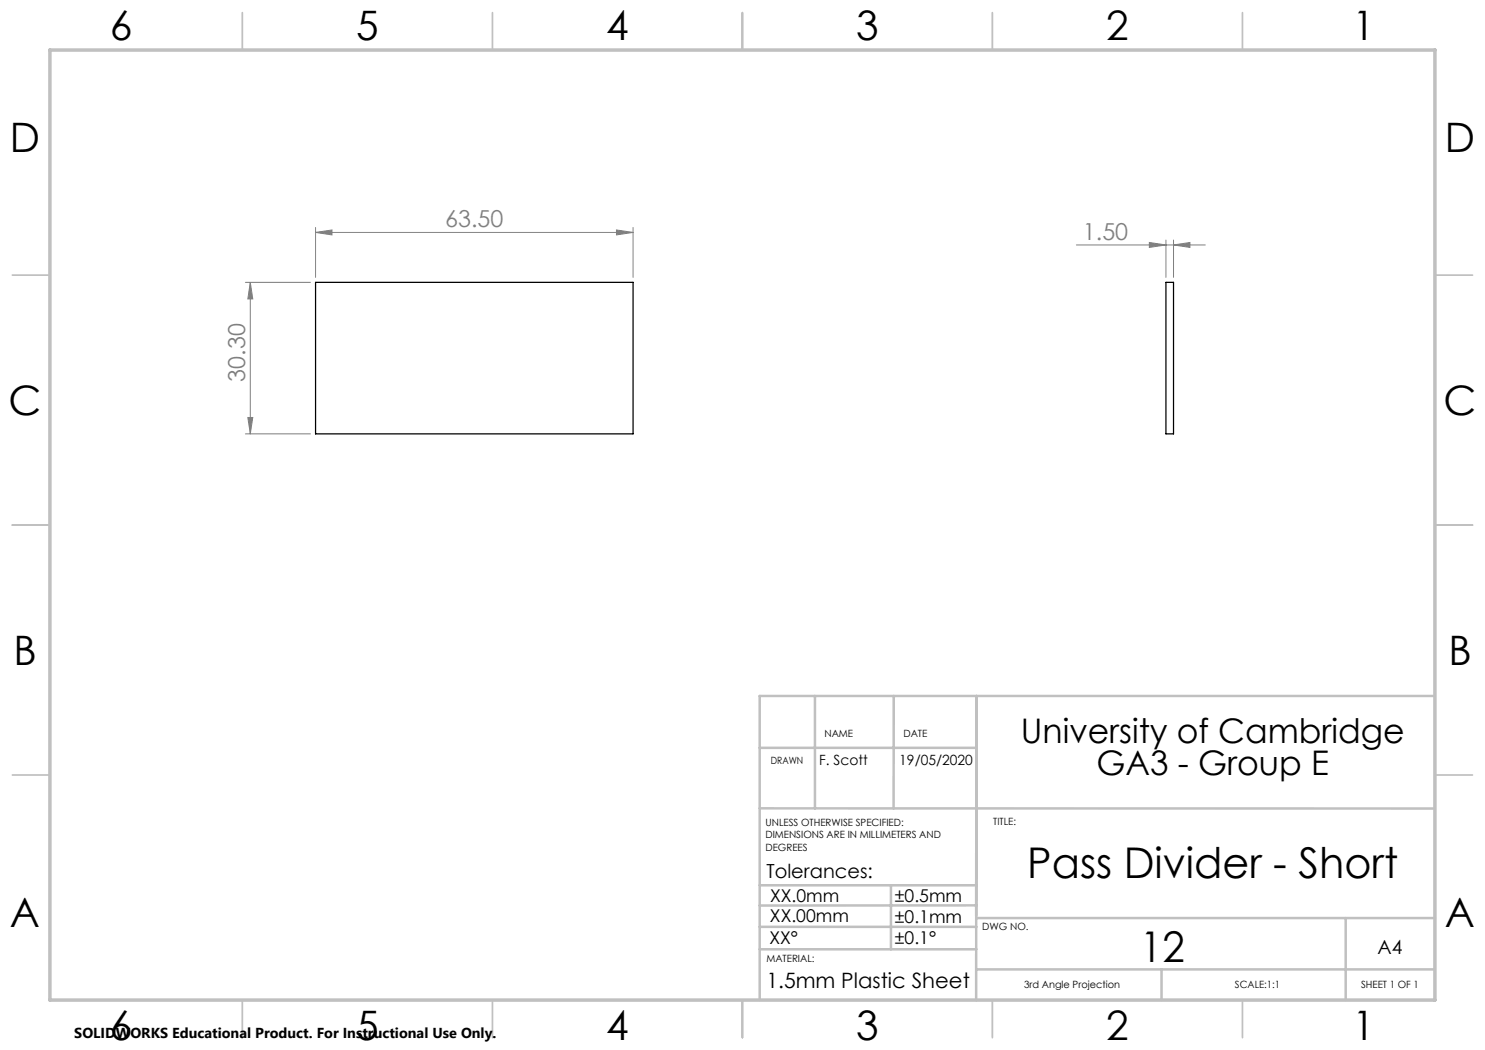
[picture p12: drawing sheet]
<svg xmlns="http://www.w3.org/2000/svg" width="297mm" height="210mm" viewBox="0 0 297 210" stroke-linecap="round" stroke-linejoin="round" font-family="sans-serif">
<g fill="none" stroke="#808080" stroke-width=".2">
<path d="M49.1 56.5h13M50.1 56.5l.5 3.3h-1zM50.1 56.5v30.3M63.1 46.5l3.3-.5v1zM63.1 45.5v10M63.1 46.5h63.5M123.3 46l3.3 .5-3.3 .5zM126.6 45.5v10M215.3 49h25.8M229.9 48.5l3.3 .5-3.3 .5zM233.2 48v7.5M234.7 49l3.3-.5v1z"/>
<path d="M234.7 48v7.5M49.1 86.8h13M49.6 83.5h1l-.5 3.3z"/>
</g>
<g fill="none" stroke="#c0c0c0" stroke-width=".35">
<path d="M48.5 2.5v7.5M98.5 2.5v7.5M148.5 2.5v7.5M198.5 2.5v7.5M248.5 2.5v7.5M2.5 55h7.5M287 55h7.5M2.5 105h7.5M287 105h7.5M2.5 155h7.5M287 155h7.5M48.5 200v7.5"/>
<path d="M98.5 200v7.5M148.5 200v7.5M198.5 200v7.5M248.5 200v7.5"/>
</g>
<g fill="none" stroke="#c0c0c0" stroke-width=".5">
<path d="M163 139.2v22.5M178.8 139.2l-.1 22.5M195.3 139.2l-.1 60.9M286.9 139.2h-135v60.8M151.9 149.6h43.4M151.9 161.7h135M151.9 177.1h43.4M178.2 177.1v12.8M151.9 185.4h43.4M151.9 189.9h43.4M195.2 193.9h91.7M195.3 181.1h-43.4"/>
<path d="M195.3 183.6h91.7M232.3 193.9v6.1M269.1 183.6v16.4"/>
</g>
<path d="M10 10h277v190h-277z" fill="none" stroke="#c0c0c0" stroke-width=".7"/>
<g fill="#808080">
<path d="M63.1 46.5l3.3-.5v1zM123.3 46l3.3 .5-3.3 .5zM229.9 48.5l3.3 .5-3.3 .5zM234.7 49l3.3-.5v1z"/>
<path d="M49.6 83.5h1l-.5 3.3zM50.1 56.5l.5 3.3h-1z"/>
</g>
<path d="M63.1 56.5h63.5v30.3h-63.5zM233.2 56.5h1.5v30.3h-1.5z" fill="none" stroke="#000" stroke-width=".25"/>
<g font-size="8.5">
<text x="205.5" y="175.5">Pass Divider - Short</text>
<text x="228" y="192.3">12</text>
</g>
<g font-size="8.1">
<text x="22" y="8">6</text>
<text x="71.2" y="8">5</text>
<text x="121.2" y="8">4</text>
<text x="171.3" y="8">3</text>
<text x="221.3" y="8">2</text>
<text x="270.5" y="8">1</text>
<text x="2" y="30.5">D</text>
<text x="289" y="30.5">D</text>
<text x="1.7" y="83">C</text>
<text x="288.7" y="83">C</text>
<text x="2.7" y="133">B</text>
<text x="289.7" y="133">B</text>
<text x="2" y="185.5">A</text>
<text x="289" y="185.5">A</text>
<text x="22" y="208">6</text>
<text x="71.2" y="208">5</text>
<text x="121.2" y="208">4</text>
<text x="171.3" y="208">3</text>
<text x="221.3" y="208">2</text>
<text x="270.5" y="208">1</text>
</g>
<g font-size="6.8">
<text x="204.2" y="148.6">University of Cambridge</text>
<text x="219.3" y="155.1">GA3 - Group E</text>
</g>
<g font-size="4.7" fill="#808080">
<text x="89" y="45.5">63.50</text>
<text x="216.6" y="48">1.50</text>
<text x="49.1" y="76.3" transform="rotate(-90 49.1 76.3)">30.30</text>
</g>
<text font-size="4.2" x="153.3" y="197.5">1.5mm Plastic Sheet</text>
<g font-size="3.9">
<text x="153.3" y="175.6">Tolerances:</text>
<text x="275.5" y="190.9">A4</text>
</g>
<g font-size="3.5">
<text x="154" y="184.5">XX.00mm</text>
<text x="154" y="180.4">XX.0mm</text>
<text x="179" y="180.4">±0.5mm</text>
<text x="179" y="184.6">±0.1mm</text>
<text x="153.9" y="188.8">XX°</text>
<text x="179" y="188.8">±0.1°</text>
</g>
<text font-size="2.9" x="14.9" y="207.6">SOLIDWORKS Educational Product. For Instructional Use Only.</text>
<g font-size="2.8">
<text x="163.8" y="153">F. Scott</text>
<text x="179.9" y="153">19/05/2020</text>
</g>
<g font-size="2">
<text x="164.9" y="147.5">NAME</text>
<text x="180.7" y="147.5">DATE</text>
<text x="154.2" y="152.9">DRAWN</text>
<text x="153.1" y="165.2">UNLESS OTHERWISE SPECIFIED:</text>
<text x="153.1" y="167.7">DIMENSIONS ARE IN MILLIMETERS AND</text>
<text x="198.7" y="164.9">TITLE:</text>
<text x="153.1" y="170.2">DEGREES</text>
<text x="196.5" y="186.1">DWG NO.</text>
<text x="153.3" y="192.4">MATERIAL:</text>
<text x="204.8" y="197.7">3rd Angle Projection</text>
<text x="247" y="197.7">SCALE:1:1</text>
<text x="272.2" y="197.7">SHEET 1 OF 1</text>
</g>
</svg>
